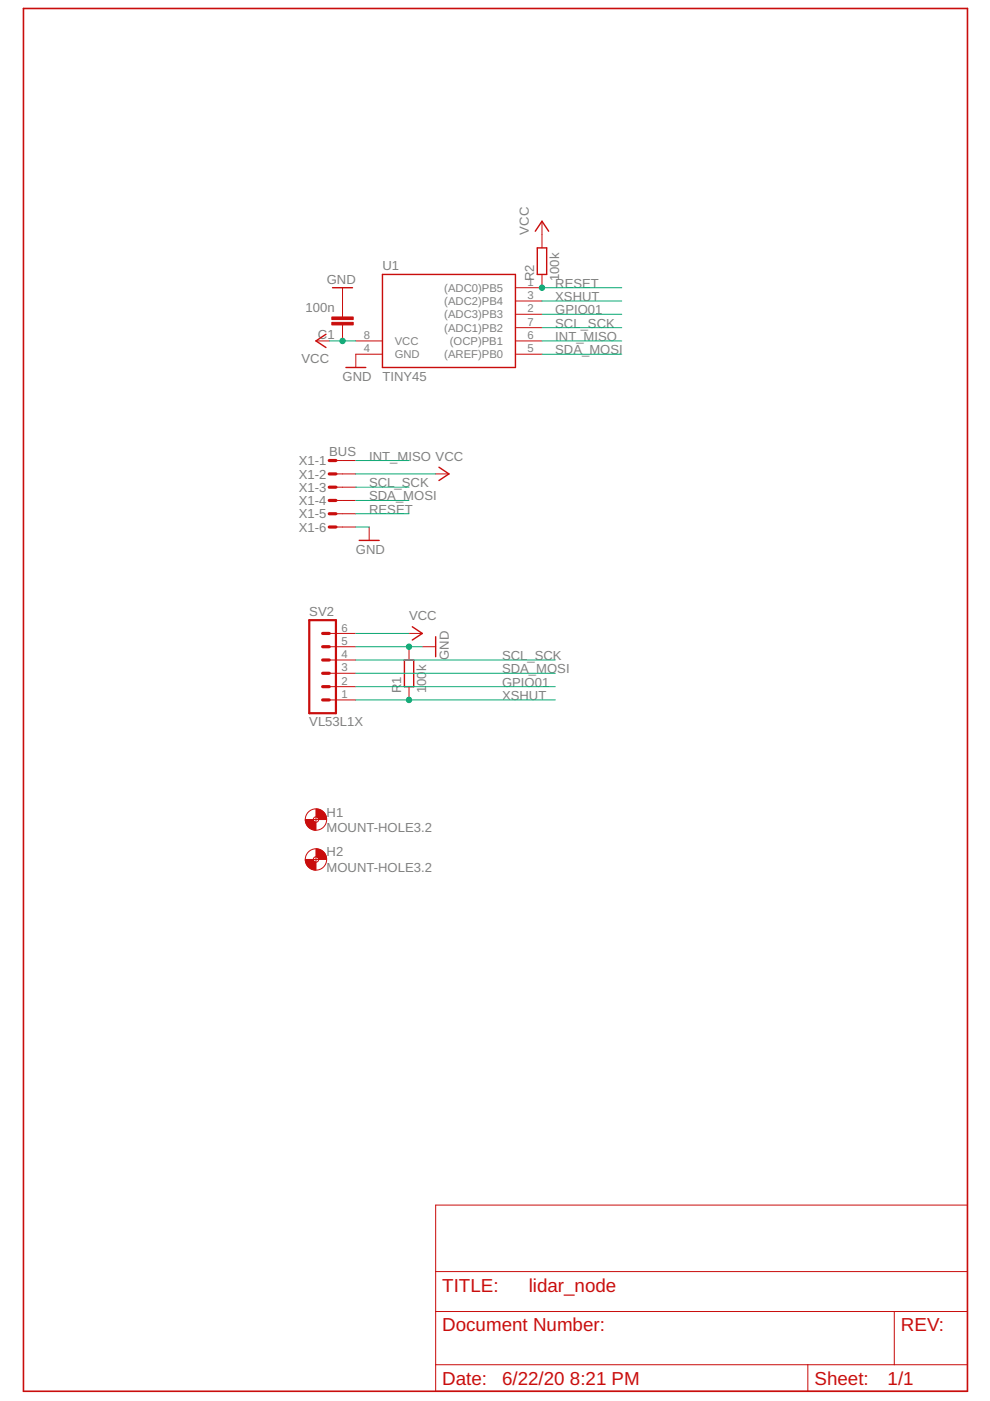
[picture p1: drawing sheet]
<svg xmlns="http://www.w3.org/2000/svg" width="210mm" height="297mm" viewBox="0 0 210 297" stroke-linecap="round" stroke-linejoin="round" font-family="sans-serif">
<path d="M5 1.8h200.1v293.2h-200.1z" fill="none" stroke="#c90d0c" stroke-width=".34"/>
<g fill="none" stroke="#c90d0c" stroke-width=".21">
<path d="M114.9 58.2v2.8h-5.6M114.9 46.9v5.7M67 72.3h2.8M72.6 61v6.2M72.6 68.9v3.4M75.4 72.3h5.7M81.1 75.1h-5.7v2.8M109.3 63.8h5.6M109.3 66.6h5.6M109.3 69.5h5.6M109.3 72.3h5.6M109.3 75.1h5.6"/>
<path d="M71.2 97.6h4.2M71.2 100.5h4.2M71.2 103.3h4.2M71.2 106.1h4.2M71.2 108.9h4.2M71.2 111.7h4.2M78.3 111.7v2.9M92.4 100.5h2.8M69.8 139.9h5.6M69.8 137.1h5.6M69.8 134.3h5.6M86.7 134.3h2.8"/>
<path d="M86.7 137.1v2.8M89.5 137.1h2.9M69.8 148.4h5.6M69.8 145.6h5.6M69.8 142.7h5.6M86.7 145.6v2.8M66.4 173.8h1.2M67 173.2v1.1M66.4 182.2h1.2M67 181.7v1.1M92.4 255.5h112.7v39.5h-112.7zM92.4 278.1h112.7"/>
<path d="M92.4 269.6h112.7M189.6 278.1v11.2M92.4 289.3h112.7M171.3 289.3v5.7"/>
<circle cx="67" cy="173.8" r="2.27"/>
<circle cx="67" cy="173.8" r=".57"/>
<circle cx="67" cy="182.2" r="2.27"/>
<circle cx="67" cy="182.2" r=".57"/>
</g>
<path d="M81.1 58.2h28.2v19.7h-28.2zM113.5 49l1.4-2.1 1.4 2.1M113.9 52.6h2v5.6h-2zM69.1 70.9l-2.1 1.4 2.1 1.4M70.5 61h4.2M73.3 77.9h4.3M93.1 99.1l2.1 1.4-2.1 1.4M76.2 114.6h4.2M85.7 139.9h2v5.7h-2zM87.4 132.9l2.1 1.4-2.1 1.4M92.4 135v4.2" fill="none" stroke="#c90d0c" stroke-width=".3"/>
<path d="M65.6 131.5h5.6v19.7h-5.6z" fill="none" stroke="#c90d0c" stroke-width=".47"/>
<path d="M69.8 97.6h1.4M69.8 100.5h1.4M69.8 103.3h1.4M69.8 106.1h1.4M69.8 108.9h1.4M69.8 111.7h1.4M68.4 137.1h1.4M68.4 139.9h1.4M68.4 134.3h1.4M68.4 142.7h1.4M68.4 145.6h1.4M68.4 148.4h1.4" fill="none" stroke="#c90d0c" stroke-width=".68"/>
<g fill="#c90d0c" stroke="#c90d0c" stroke-width=".21">
<path d="M70.4 67.2h4.5v.6h-4.5z"/>
<path d="M70.4 68.3h4.5v.6h-4.5z"/>
</g>
<g fill="#c90d0c" stroke="#c90d0c" stroke-width=".21">
<path d="M67 171.5a2.21 2.21 0 0 1 2.2 2.3h-1.6l-.3-.5-.3-.1z" fill-rule="evenodd"/>
<path d="M64.7 173.8h1.7l.1 .3 .5 .2v1.7a2.24 2.24 0 0 1-2.3-2.2z" fill-rule="evenodd"/>
<path d="M67 180a2.21 2.21 0 0 1 2.2 2.2h-1.6l-.3-.4-.3-.1z" fill-rule="evenodd"/>
<path d="M64.7 182.2h1.7l.3 .5 .3 .1v1.7a2.24 2.24 0 0 1-2.3-2.3z" fill-rule="evenodd"/>
</g>
<g fill="none" stroke="#0dab76" stroke-width=".21">
<path d="M69.8 72.3h5.6M114.9 72.3h16.9M114.9 66.6h16.9M114.9 63.8h16.9M114.9 61h16.9M114.9 75.1h16.9M114.9 69.5h16.9M75.4 97.6h11.3M75.4 111.7h2.9M75.4 100.5h17M75.4 108.9h11.3M75.4 106.1h11.3"/>
<path d="M75.4 103.3h11.3M75.4 137.1h14.1M75.4 134.3h11.3M75.4 139.9h42.3M75.4 145.6h42.3M75.4 148.4h42.3M75.4 142.7h42.3"/>
</g>
<g fill="#0dab76" stroke="#0dab76" stroke-width=".21">
<circle cx="86.7" cy="137.1" r=".57"/>
<circle cx="72.6" cy="72.3" r=".57"/>
<circle cx="86.7" cy="148.4" r=".57"/>
<circle cx="114.9" cy="61" r=".57"/>
</g>
<g font-size="4" fill="#c90d0c">
<text x="93.8" y="273.8">TITLE:</text>
<text x="112.1" y="273.8">lidar_node</text>
<text x="93.8" y="282.3">Document Number:</text>
<text x="191" y="282.3">REV:</text>
<text x="93.8" y="293.6">Date:</text>
<text x="106.5" y="293.6">6/22/20</text>
<text x="120.8" y="293.6">8:21 PM</text>
<text x="172.7" y="293.6">Sheet:</text>
<text x="188.2" y="293.6">1/1</text>
</g>
<g font-size="2.8" fill="#808080">
<text x="112.1" y="49.7" transform="rotate(-90 112.1 49.7)">VCC</text>
<text x="81.1" y="57.3">U1</text>
<text x="113.2" y="59.6" transform="rotate(-90 113.2 59.6)">R2</text>
<text x="118.6" y="59.6" transform="rotate(-90 118.6 59.6)">100k</text>
<text x="69.3" y="60.2">GND</text>
<text x="117.7" y="63.8">XSHUT</text>
<text x="117.7" y="61">RESET</text>
<text x="64.8" y="66.2">100n</text>
<text x="67.4" y="71.9">C1</text>
<text x="117.7" y="66.6">GPIO01</text>
<text x="117.7" y="69.5">SCL_SCK</text>
<text x="63.9" y="77.1">VCC</text>
<text x="117.7" y="75.1">SDA_MOSI</text>
<text x="117.7" y="72.3">INT_MISO</text>
<text x="72.6" y="80.7">GND</text>
<text x="81.1" y="80.7">TINY45</text>
<text x="63.4" y="98.6">X1-1</text>
<text x="63.4" y="101.5">X1-2</text>
<text x="69.8" y="96.7">BUS</text>
<text x="78.3" y="97.7">INT_MISO VCC</text>
<text x="63.4" y="104.3">X1-3</text>
<text x="63.4" y="107.1">X1-4</text>
<text x="78.3" y="106.1">SDA_MOSI</text>
<text x="78.3" y="103.3">SCL_SCK</text>
<text x="63.4" y="109.9">X1-5</text>
<text x="63.4" y="112.7">X1-6</text>
<text x="78.3" y="108.9">RESET</text>
<text x="75.4" y="117.4">GND</text>
<text x="65.6" y="130.6">SV2</text>
<text x="86.7" y="131.5">VCC</text>
<text x="90.4" y="142.4" transform="rotate(-90 90.4 142.4)">k</text>
<text x="95.2" y="139.9" transform="rotate(-90 95.2 139.9)">GND</text>
<text x="106.5" y="142.8">SDA_MOSI</text>
<text x="106.5" y="139.9">SCL_SCK</text>
<text x="85.1" y="147" transform="rotate(-90 85.1 147)">R</text>
<text x="85.1" y="145" transform="rotate(-90 85.1 145)">1</text>
<text x="90.4" y="147" transform="rotate(-90 90.4 147)">1</text>
<text x="90.4" y="145.4" transform="rotate(-90 90.4 145.4)">00</text>
<text x="106.5" y="145.6">GPIO01</text>
<text x="106.5" y="148.4">XSHUT</text>
<text x="65.6" y="154">VL53L1X</text>
<text x="69.2" y="173.1">H1</text>
<text x="69.2" y="176.5">MOUNT-HOLE3.2</text>
<text x="69.2" y="185">MOUNT-HOLE3.2</text>
<text x="69.2" y="181.6">H2</text>
</g>
<g font-size="2.4" fill="#808080">
<text x="94.2" y="64.7">(ADC2)PB4</text>
<text x="94.2" y="61.9">(ADC0)PB5</text>
<text x="111.9" y="63.4">3</text>
<text x="111.9" y="60.6">1</text>
<text x="77.2" y="71.9">8</text>
<text x="94.2" y="67.5">(ADC3)PB3</text>
<text x="94.2" y="70.3">(ADC1)PB2</text>
<text x="111.9" y="66.2">2</text>
<text x="111.9" y="69.1">7</text>
<text x="111.9" y="71.9">6</text>
<text x="77.2" y="74.7">4</text>
<text x="83.7" y="73.1">VCC</text>
<text x="83.7" y="75.9">GND</text>
<text x="94.2" y="75.9">(AREF)PB0</text>
<text x="95.4" y="73.1">(OCP)PB1</text>
<text x="111.9" y="74.7">5</text>
<text x="72.4" y="136.7">5</text>
<text x="72.4" y="133.9">6</text>
<text x="72.4" y="142.4">3</text>
<text x="72.4" y="139.5">4</text>
<text x="72.4" y="148">1</text>
<text x="72.4" y="145.2">2</text>
</g>
</svg>
